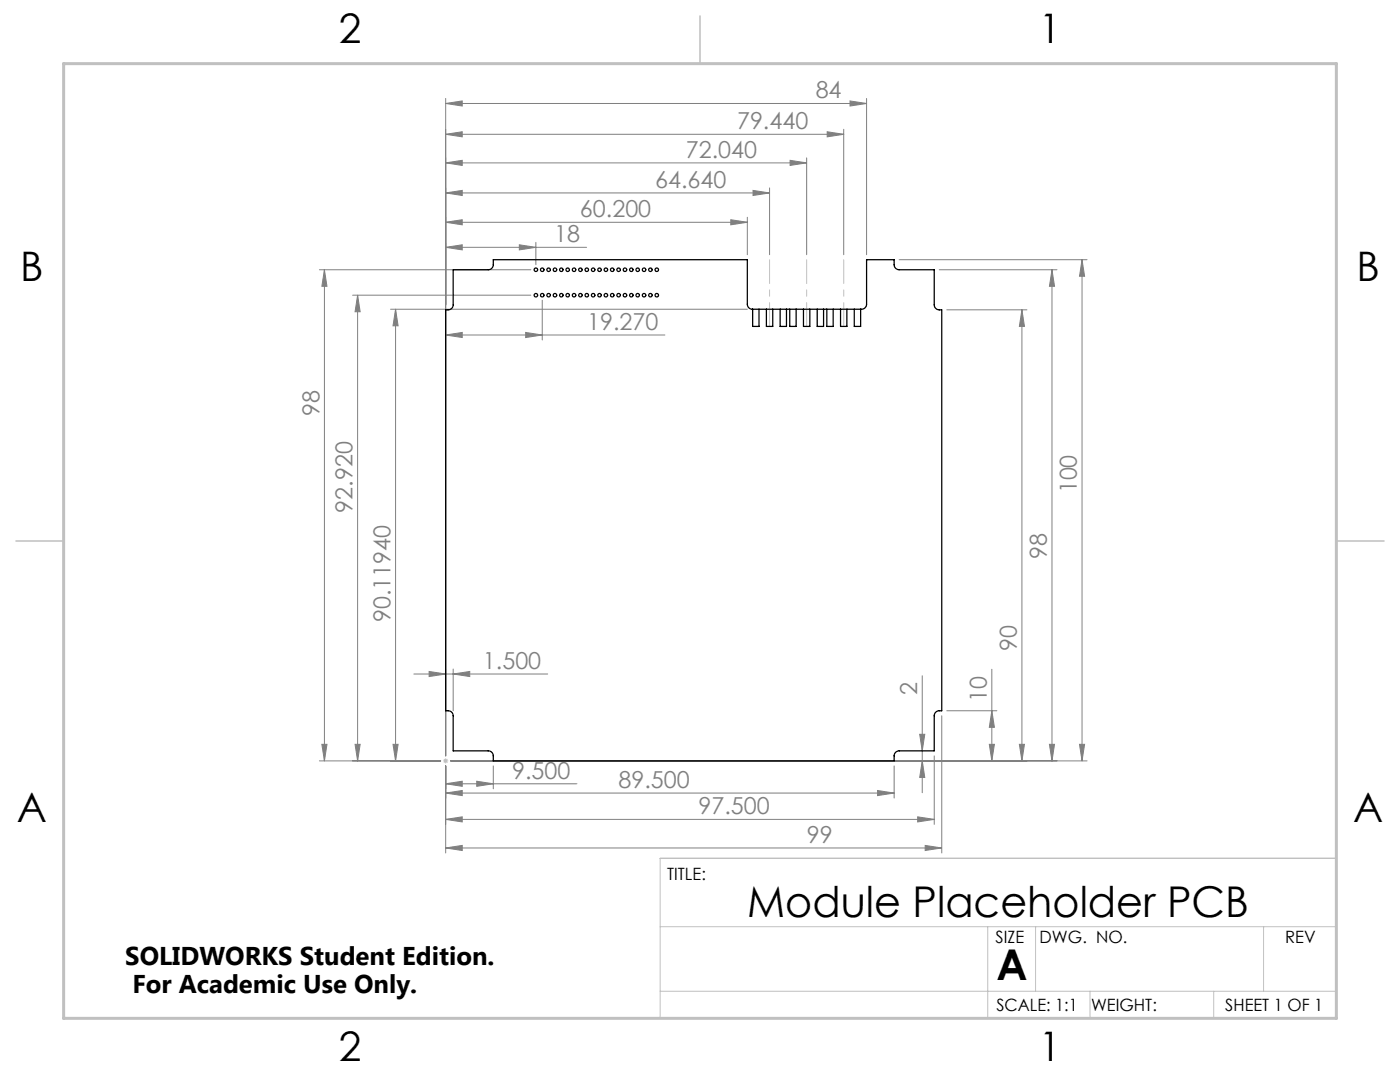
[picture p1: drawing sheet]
<svg xmlns="http://www.w3.org/2000/svg" width="279mm" height="216mm" viewBox="0 0 279 216" stroke-linecap="round" stroke-linejoin="round" font-family="sans-serif">
<g fill="none" stroke="#808080" stroke-width=".2">
<path d="M88.9 19.6v131.2M172.9 19.6v31.2M88.9 20.6l3.3-.5v1.1zM88.9 26.8l3.3-.5v1zM88.9 20.6h84M88.9 26.8h79.5M88.9 38.5l3.3-.5v1zM88.9 32.5l3.3-.5v1zM88.9 38.5h64.7M88.9 32.5h72.1M150.3 38l3.3 .5-3.3 .5zM153.6 37.5v13.3"/>
<path d="M157.7 32l3.3 .5-3.3 .5zM161 31.5v19.3M165.1 26.3l3.3 .5-3.3 .5zM168.4 25.8v25M169.6 20.1l3.3 .5-3.3 .6zM63.7 53.8h42.2M64.7 53.8l.6 3.3h-1.1zM64.7 53.8v98M70.4 58.9h35.5M71.4 58.9v92.9M71.4 58.9l.5 3.3h-1zM88.9 44.4l3.3-.6v1.1z"/>
<path d="M88.9 49.4l3.3-.6v1.1zM88.9 44.4h60.2M88.9 49.4h28.2M103.6 48.8l3.3 .6-3.3 .5zM106.9 48.4v4.4M108.2 59.9v7.9M145.8 43.8l3.3 .6-3.3 .5zM149.1 43.4v7.4M179.4 51.8h37.5M187.4 53.8h23.5M209.9 53.8l.6 3.3h-1.1zM209.9 53.8v98"/>
<path d="M215.9 51.8v100M215.9 51.8l.6 3.3h-1.1zM77.9 61.7h71.2M78.9 61.7l.6 3.3h-1.1zM78.9 61.7v90.1M88.9 66.8l3.3-.5v1.1zM88.9 66.8h43.8M104.9 66.3l3.3 .5-3.3 .6zM188.9 61.8h16M203.9 61.8l.6 3.3h-1.1zM203.9 61.8v90M82.6 134.5h26.7"/>
<path d="M85.6 134l3.3 .5-3.3 .5zM90.4 134.5l3.3-.5v1zM90.4 133.5v8.3M184.1 134.8v23.4M197.9 133.5v18.3M63.7 151.8h24.2M64.2 148.5h1.1l-.6 3.3zM70.9 148.5h1l-.5 3.3zM78.4 148.5h1.1l-.6 3.3zM88.9 156.4l3.3-.5v1zM88.9 158.2l3.3-.5v1.1zM88.9 152.8v17.4"/>
<path d="M88.9 156.4h26.2M88.9 158.2h89.5M89.9 151.8h127M95.1 155.9l3.3 .5-3.3 .5zM98.4 152.8v4.6M175.1 157.7l3.3 .5-3.3 .6zM178.4 152.8v6.4M183.5 146.5h1.1l-.5 3.3zM184.1 151.8l.5 3.3h-1.1zM186.4 150.8v13.7M187.9 142.8v27.4M188.9 141.8h10"/>
<path d="M197.4 148.5h1.1l-.6 3.3zM197.9 141.8l.6 3.3h-1.1zM203.4 148.5h1.1l-.6 3.3zM209.4 148.5h1.1l-.6 3.3zM215.4 148.5h1.1l-.6 3.3zM88.9 163.5l3.3-.5v1zM88.9 169.2l3.3-.5v1zM88.9 163.5h97.5M88.9 169.2h99M183.1 163l3.3 .5-3.3 .5zM184.6 168.7l3.3 .5-3.3 .5z"/>
</g>
<g fill="none" stroke="#c0c0c0" stroke-width=".2">
<path d="M88.4 151.8h1M88.6 151.5l.7 .7M88.9 151.3v1M89.3 151.5l-.7 .7M266.7 153.3v49.9h-239.9M266.7 171.3h-135v31.9M131.7 197.8h135M131.7 184.9h135M197.1 184.9v18.3M206.7 184.9v12.9M217.5 197.8v5.4M242.2 197.8v5.4"/>
<path d="M252.2 184.9v12.9"/>
</g>
<path d="M153.6 65.1v-13.3M161 65.1v-13.3M168.4 65.1v-13.3" fill="none" stroke="#c0c0c0" stroke-width=".2" stroke-dasharray="15.2 1.3 1.3 1.3" stroke-dashoffset="10.5"/>
<path d="M139.7 3.2v9.5M3.2 107.9h9.5M266.7 107.9h9.5" fill="none" stroke="#c0c0c0" stroke-width=".3"/>
<path d="M12.7 12.7h254v190.5h-254z" fill="none" stroke="#c0c0c0" stroke-width=".6"/>
<g fill="#808080">
<path d="M150.3 38l3.3 .5-3.3 .5zM88.9 38.5l3.3-.5v1zM157.7 32l3.3 .5-3.3 .5zM88.9 32.5l3.3-.5v1z"/>
<path d="M88.9 156.4l3.3-.5v1zM95.1 155.9l3.3 .5-3.3 .5zM88.9 158.2l3.3-.5v1.1zM175.1 157.7l3.3 .5-3.3 .6zM88.9 163.5l3.3-.5v1zM183.1 163l3.3 .5-3.3 .5zM88.9 169.2l3.3-.5v1zM184.6 168.7l3.3 .5-3.3 .5zM88.9 44.4l3.3-.6v1.1zM145.8 43.8l3.3 .6-3.3 .5zM88.9 20.6l3.3-.5v1.1zM169.6 20.1l3.3 .5-3.3 .6z"/>
<path d="M184.1 151.8l.5 3.3h-1.1zM183.5 146.5h1.1l-.5 3.3z"/>
<path d="M203.4 148.5h1.1l-.6 3.3zM203.9 61.8l.6 3.3h-1.1zM209.4 148.5h1.1l-.6 3.3zM209.9 53.8l.6 3.3h-1.1zM215.4 148.5h1.1l-.6 3.3zM215.9 51.8l.6 3.3h-1.1zM78.4 148.5h1.1l-.6 3.3zM78.9 61.7l.6 3.3h-1.1zM70.9 148.5h1l-.5 3.3zM71.4 58.9l.5 3.3h-1zM64.2 148.5h1.1l-.6 3.3zM64.7 53.8l.6 3.3h-1.1z"/>
<path d="M197.4 148.5h1.1l-.6 3.3zM197.9 141.8l.6 3.3h-1.1z"/>
<path d="M85.6 134l3.3 .5-3.3 .5zM90.4 134.5l3.3-.5v1z"/>
<path d="M88.9 26.8l3.3-.5v1zM165.1 26.3l3.3 .5-3.3 .5z"/>
<path d="M88.9 49.4l3.3-.6v1.1zM103.6 48.8l3.3 .6-3.3 .5zM88.9 66.8l3.3-.5v1.1zM104.9 66.3l3.3 .5-3.3 .6z"/>
</g>
<g fill="none" stroke="#000" stroke-width=".25">
<path d="M90.4 53.8h7a1 1 0 0 0 1-1v-1h50.7v8.9a1 1 0 0 0 1 1h21.8a1 1 0 0 0 1-1v-8.9h5.5v1a1 1 0 0 0 1 1h7v7a1.12 1.12 0 0 0 1.5 1v80a1.13 1.13 0 0 0-1.5 1v7h-7a1 1 0 0 0-1 1v1h-80v-1a1 1 0 0 0-1-1h-7v-7a1.12 1.12 0 0 0-1.5-1v-80a1.13 1.13 0 0 0 1.5-1zM150.2 61.7v3.4h1.3v-3.4M152.9 61.7v3.4h1.3v-3.4M155.7 61.7v3.4h1.3v-3.4M157.6 61.7v3.4h1.3v-3.4M160.3 61.7v3.4h1.3v-3.4M163.1 61.7v3.4h1.3v-3.4M165 61.7v3.4h1.3v-3.4M167.7 61.7v3.4h1.3v-3.4M170.5 61.7v3.4h1.3v-3.4"/>
<circle cx="106.9" cy="53.8" r=".35"/>
<circle cx="106.9" cy="58.9" r=".35"/>
<circle cx="108.2" cy="53.8" r=".35"/>
<circle cx="108.2" cy="58.9" r=".35"/>
<circle cx="109.5" cy="53.8" r=".35"/>
<circle cx="109.5" cy="58.9" r=".35"/>
<circle cx="110.8" cy="53.8" r=".35"/>
<circle cx="110.8" cy="58.9" r=".35"/>
<circle cx="112" cy="53.8" r=".35"/>
<circle cx="112" cy="58.9" r=".35"/>
<circle cx="113.3" cy="53.8" r=".35"/>
<circle cx="113.3" cy="58.9" r=".35"/>
<circle cx="114.6" cy="53.8" r=".35"/>
<circle cx="114.6" cy="58.9" r=".35"/>
<circle cx="115.8" cy="53.8" r=".35"/>
<circle cx="115.8" cy="58.9" r=".35"/>
<circle cx="117.1" cy="53.8" r=".35"/>
<circle cx="117.1" cy="58.9" r=".35"/>
<circle cx="118.4" cy="53.8" r=".35"/>
<circle cx="118.4" cy="58.9" r=".35"/>
<circle cx="119.6" cy="53.8" r=".35"/>
<circle cx="119.6" cy="58.9" r=".35"/>
<circle cx="120.9" cy="53.8" r=".35"/>
<circle cx="120.9" cy="58.9" r=".35"/>
<circle cx="122.2" cy="53.8" r=".35"/>
<circle cx="122.2" cy="58.9" r=".35"/>
<circle cx="123.5" cy="53.8" r=".35"/>
<circle cx="123.5" cy="58.9" r=".35"/>
<circle cx="124.7" cy="53.8" r=".35"/>
<circle cx="124.7" cy="58.9" r=".35"/>
<circle cx="126" cy="53.8" r=".35"/>
<circle cx="126" cy="58.9" r=".35"/>
<circle cx="127.3" cy="53.8" r=".35"/>
<circle cx="127.3" cy="58.9" r=".35"/>
<circle cx="128.5" cy="53.8" r=".35"/>
<circle cx="128.5" cy="58.9" r=".35"/>
<circle cx="129.8" cy="53.8" r=".35"/>
<circle cx="129.8" cy="58.9" r=".35"/>
<circle cx="131.1" cy="53.8" r=".35"/>
<circle cx="131.1" cy="58.9" r=".35"/>
</g>
<g font-size="8.5">
<text x="149.1" y="183">Module Placeholder PCB</text>
<text x="198.9" y="195.5">A</text>
</g>
<g font-size="8.1">
<text x="67.6" y="8.5">2</text>
<text x="207.3" y="8.5">1</text>
<text x="4" y="56.2">B</text>
<text x="270.7" y="56.2">B</text>
<text x="3.3" y="164.1">A</text>
<text x="270" y="164.1">A</text>
<text x="67.6" y="211.7">2</text>
<text x="207.3" y="211.7">1</text>
</g>
<g font-size="5.1">
<text x="25" y="192.5">SOLIDWORKS Student Edition.</text>
<text x="26.4" y="198.1">For Academic Use Only.</text>
</g>
<g font-size="4.7" fill="#808080">
<text x="162.8" y="19.6">84</text>
<text x="147.1" y="25.8">79.440</text>
<text x="136.9" y="31.5">72.040</text>
<text x="130.8" y="37.5">64.640</text>
<text x="115.7" y="43.3">60.200</text>
<text x="110.6" y="48.3">18</text>
<text x="117.2" y="65.8">19.270</text>
<text x="63.7" y="83.1" transform="rotate(-90 63.7 83.1)">98</text>
<text x="214.9" y="98.5" transform="rotate(-90 214.9 98.5)">100</text>
<text x="70.4" y="102.3" transform="rotate(-90 70.4 102.3)">92.920</text>
<text x="208.9" y="111.6" transform="rotate(-90 208.9 111.6)">98</text>
<text x="77.9" y="124.1" transform="rotate(-90 77.9 124.1)">90.11940</text>
<text x="202.9" y="129.9" transform="rotate(-90 202.9 129.9)">90</text>
<text x="96.4" y="133.5">1.500</text>
<text x="183" y="138.7" transform="rotate(-90 183 138.7)">2</text>
<text x="196.9" y="140" transform="rotate(-90 196.9 140)">10</text>
<text x="102.2" y="155.4">9.500</text>
<text x="123.4" y="157.2">89.500</text>
<text x="139.4" y="162.5">97.500</text>
<text x="161" y="168.2">99</text>
</g>
<g font-size="3.4">
<text x="133.2" y="175.5">TITLE:</text>
<text x="198.7" y="188.1">SIZE</text>
<text x="207.5" y="188.1">DWG. NO.</text>
<text x="256.5" y="188.2">REV</text>
<text x="198.8" y="201.7">SCALE: 1:1</text>
<text x="217.7" y="201.8">WEIGHT:</text>
<text x="244.5" y="201.7">SHEET 1 OF 1</text>
</g>
</svg>
